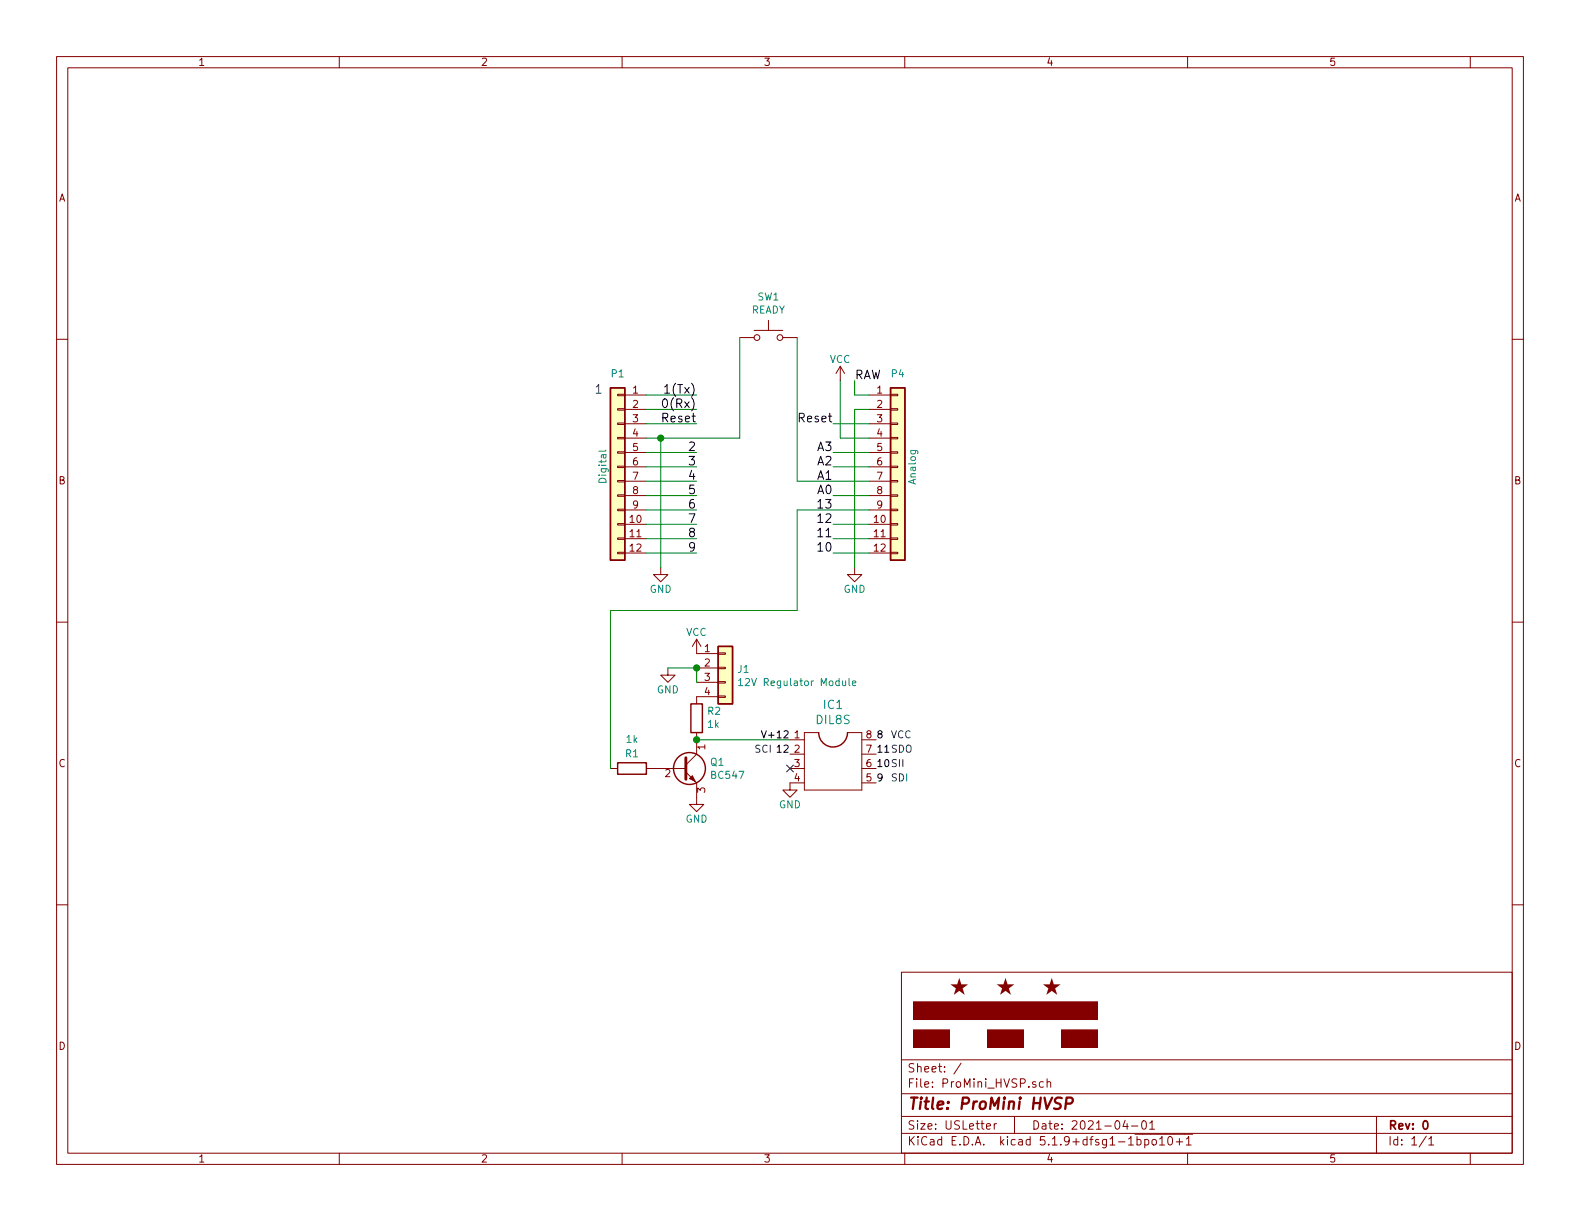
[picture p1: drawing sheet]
EESchema Schematic File Version 4
EELAYER 30 0
EELAYER END
$Descr USLetter 11000 8500
encoding utf-8
Sheet 1 1
Title "ProMini HVSP"
Date "2021-04-01"
Rev "0"
Comp ""
Comment1 ""
Comment2 ""
Comment3 ""
Comment4 ""
$EndDescr
Text Label 5950 2650 0    60   ~ 0
RAW
Text Label 5800 2950 2    60   ~ 0
Reset
Text Label 5800 3850 2    60   ~ 0
10
Text Label 5800 3750 2    60   ~ 0
11
Text Label 5800 3650 2    60   ~ 0
12
Text Label 5800 3550 2    60   ~ 0
13
Text Label 5800 3450 2    60   ~ 0
A0
Text Label 5800 3350 2    60   ~ 0
A1
Text Label 5800 3250 2    60   ~ 0
A2
Text Label 5800 3150 2    60   ~ 0
A3
$Comp
L Connector_Generic:Conn_01x12 P4
U 1 1
P 6250 3250
F 0 "P4" H 6250 3900 50  0000 C CNN
F 1 "Analog" V 6350 3250 50  0000 C CNN
F 2 "Socket_Arduino_Pro_Mini:Socket_Strip_Arduino_1x12" H 6250 3250 50  0001 C CNN
F 3 "" H 6250 3250 50  0000 C CNN
	1    6250 3250
	1    0    0    -1  
$EndComp
Wire Wire Line
	5950 2650 5950 2750
Wire Wire Line
	5950 2750 6050 2750
Wire Wire Line
	6050 2850 5950 2850
Wire Wire Line
	5950 2850 5950 3950
$Comp
L power:GND #PWR04
U 1 1
P 5950 3950
F 0 "#PWR04" H 5950 3700 50  0001 C CNN
F 1 "GND" H 5950 3800 50  0000 C CNN
F 2 "" H 5950 3950 50  0000 C CNN
F 3 "" H 5950 3950 50  0000 C CNN
	1    5950 3950
	-1   0    0    -1  
$EndComp
Wire Wire Line
	6050 3050 5850 3050
Wire Wire Line
	5850 3050 5850 2650
$Comp
L power:VCC #PWR05
U 1 1
P 5850 2650
F 0 "#PWR05" H 5850 2500 50  0001 C CNN
F 1 "VCC" H 5850 2800 50  0000 C CNN
F 2 "" H 5850 2650 50  0000 C CNN
F 3 "" H 5850 2650 50  0000 C CNN
	1    5850 2650
	-1   0    0    -1  
$EndComp
Wire Wire Line
	6050 2950 5800 2950
Wire Wire Line
	5800 3150 6050 3150
Wire Wire Line
	6050 3250 5800 3250
Wire Wire Line
	6050 3450 5800 3450
Wire Wire Line
	6050 3650 5800 3650
Wire Wire Line
	5800 3750 6050 3750
Text Notes 4200 2750 2    60   ~ 0
1
Wire Wire Line
	4500 3850 4850 3850
Wire Wire Line
	4500 3750 4850 3750
Wire Wire Line
	4850 3650 4500 3650
Wire Wire Line
	4500 3550 4850 3550
Wire Wire Line
	4850 3450 4500 3450
Wire Wire Line
	4500 3350 4850 3350
Wire Wire Line
	4500 3250 4850 3250
Wire Wire Line
	4850 3150 4500 3150
Wire Wire Line
	4500 2950 4850 2950
Wire Wire Line
	4850 2850 4500 2850
Wire Wire Line
	4500 2750 4850 2750
Wire Wire Line
	4600 3050 4600 3950
Wire Wire Line
	4500 3050 4600 3050
$Comp
L power:GND #PWR03
U 1 1
P 4600 3950
F 0 "#PWR03" H 4600 3700 50  0001 C CNN
F 1 "GND" H 4600 3800 50  0000 C CNN
F 2 "" H 4600 3950 50  0000 C CNN
F 3 "" H 4600 3950 50  0000 C CNN
	1    4600 3950
	-1   0    0    -1  
$EndComp
$Comp
L Connector_Generic:Conn_01x12 P1
U 1 1
P 4300 3250
F 0 "P1" H 4300 3900 50  0000 C CNN
F 1 "Digital" V 4400 3250 50  0000 C CNN
F 2 "Socket_Arduino_Pro_Mini:Socket_Strip_Arduino_1x12" H 4300 3250 50  0001 C CNN
F 3 "" H 4300 3250 50  0000 C CNN
	1    4300 3250
	-1   0    0    -1  
$EndComp
Text Label 4850 3850 2    60   ~ 0
9
Text Label 4850 3750 2    60   ~ 0
8
Text Label 4850 3650 2    60   ~ 0
7
Text Label 4850 3550 2    60   ~ 0
6
Text Label 4850 3450 2    60   ~ 0
5
Text Label 4850 3350 2    60   ~ 0
4
Text Label 4850 3250 2    60   ~ 0
3
Text Label 4850 3150 2    60   ~ 0
2
Text Label 4850 2950 2    60   ~ 0
Reset
Text Label 4850 2850 2    60   ~ 0
0(Rx)
Text Label 4850 2750 2    60   ~ 0
1(Tx)
$Comp
L avr-hvsp:DIL8S IC1
U 1 1
P 5800 5250
F 0 "IC1" H 5800 5596 59  0000 C CNN
F 1 "DIL8S" H 5800 5491 59  0000 C CNN
F 2 "Package_DIP:DIP-8_W7.62mm_Socket" H 5800 5250 50  0001 C CNN
F 3 "" H 5800 5250 50  0001 C CNN
	1    5800 5250
	1    0    0    -1  
$EndComp
Text Label 5500 5150 2    50   ~ 0
V+12
Text Label 5500 5250 2    50   ~ 0
12
$Comp
L power:GND #PWR0101
U 1 1
P 5500 5450
F 0 "#PWR0101" H 5500 5200 50  0001 C CNN
F 1 "GND" H 5500 5300 50  0000 C CNN
F 2 "" H 5500 5450 50  0000 C CNN
F 3 "" H 5500 5450 50  0000 C CNN
	1    5500 5450
	-1   0    0    -1  
$EndComp
Text Label 6100 5450 0    50   ~ 0
9
Text Label 6100 5350 0    50   ~ 0
10
Text Label 6100 5250 0    50   ~ 0
11
Text Label 6100 5150 0    50   ~ 0
8
$Comp
L Connector_Generic:Conn_01x04 J1
U 1 1
P 5050 4650
F 0 "J1" H 5130 4642 50  0000 L CNN
F 1 "12V Regulator Module" H 5130 4551 50  0000 L CNN
F 2 "Connector_PinSocket_2.54mm:PinSocket_1x04_P2.54mm_Vertical" H 5050 4650 50  0001 C CNN
F 3 "~" H 5050 4650 50  0001 C CNN
	1    5050 4650
	1    0    0    -1  
$EndComp
$Comp
L power:VCC #PWR0102
U 1 1
P 4850 4550
F 0 "#PWR0102" H 4850 4400 50  0001 C CNN
F 1 "VCC" H 4850 4700 50  0000 C CNN
F 2 "" H 4850 4550 50  0000 C CNN
F 3 "" H 4850 4550 50  0000 C CNN
	1    4850 4550
	-1   0    0    -1  
$EndComp
$Comp
L power:GND #PWR0103
U 1 1
P 4650 4650
F 0 "#PWR0103" H 4650 4400 50  0001 C CNN
F 1 "GND" H 4650 4500 50  0000 C CNN
F 2 "" H 4650 4650 50  0000 C CNN
F 3 "" H 4650 4650 50  0000 C CNN
	1    4650 4650
	-1   0    0    -1  
$EndComp
Wire Wire Line
	4650 4650 4850 4650
Wire Wire Line
	4850 4750 4850 4650
$Comp
L Transistor_BJT:BC547 Q1
U 1 1
P 4750 5350
F 0 "Q1" H 4941 5396 50  0000 L CNN
F 1 "BC547" H 4941 5305 50  0000 L CNN
F 2 "Package_TO_SOT_THT:TO-92L_Inline_Wide" H 4950 5275 50  0001 L CIN
F 3 "https://www.onsemi.com/pub/Collateral/BC550-D.pdf" H 4750 5350 50  0001 L CNN
	1    4750 5350
	1    0    0    -1  
$EndComp
$Comp
L Device:R R2
U 1 1
P 4850 5000
F 0 "R2" H 4780 4954 50  0000 R CNN
F 1 "1k" H 4780 5045 50  0000 R CNN
F 2 "Resistor_THT:R_Axial_DIN0207_L6.3mm_D2.5mm_P5.08mm_Vertical" V 4780 5000 50  0001 C CNN
F 3 "~" H 4850 5000 50  0001 C CNN
	1    4850 5000
	-1   0    0    1   
$EndComp
$Comp
L Device:R R1
U 1 1
P 4400 5350
F 0 "R1" V 4500 5350 50  0000 C CNN
F 1 "1k" V 4600 5350 50  0000 C CNN
F 2 "Resistor_THT:R_Axial_DIN0207_L6.3mm_D2.5mm_P5.08mm_Vertical" V 4330 5350 50  0001 C CNN
F 3 "~" H 4400 5350 50  0001 C CNN
	1    4400 5350
	0    -1   -1   0   
$EndComp
Connection ~ 4850 4650
$Comp
L power:GND #PWR0104
U 1 1
P 4850 5550
F 0 "#PWR0104" H 4850 5300 50  0001 C CNN
F 1 "GND" H 4850 5400 50  0000 C CNN
F 2 "" H 4850 5550 50  0000 C CNN
F 3 "" H 4850 5550 50  0000 C CNN
	1    4850 5550
	-1   0    0    -1  
$EndComp
$Comp
L Switch:SW_Push SW1
U 1 1
P 5350 2350
F 0 "SW1" H 5350 2635 50  0000 C CNN
F 1 "READY" H 5350 2544 50  0000 C CNN
F 2 "Button_Switch_THT:SW_PUSH_6mm" H 5350 2550 50  0001 C CNN
F 3 "~" H 5350 2550 50  0001 C CNN
	1    5350 2350
	1    0    0    -1  
$EndComp
Wire Wire Line
	5550 2350 5550 3350
Wire Wire Line
	5550 3350 6050 3350
Wire Wire Line
	5150 2350 5150 3050
Wire Wire Line
	5150 3050 4600 3050
Connection ~ 4600 3050
Connection ~ 4850 5150
NoConn ~ 5500 5350
Text Notes 5250 5250 0    50   ~ 0
SCI
Text Notes 6200 5150 0    50   ~ 0
VCC
Text Notes 6200 5250 0    50   ~ 0
SDO
Text Notes 6200 5350 0    50   ~ 0
SII
Text Notes 6200 5450 0    50   ~ 0
SDI
Wire Wire Line
	6050 3850 5800 3850
Wire Wire Line
	4850 5150 5500 5150
Wire Wire Line
	5550 4250 5550 3550
Wire Wire Line
	4250 4250 4250 5350
Wire Wire Line
	4250 4250 5550 4250
Wire Wire Line
	5550 3550 6050 3550
$EndSCHEMATC
